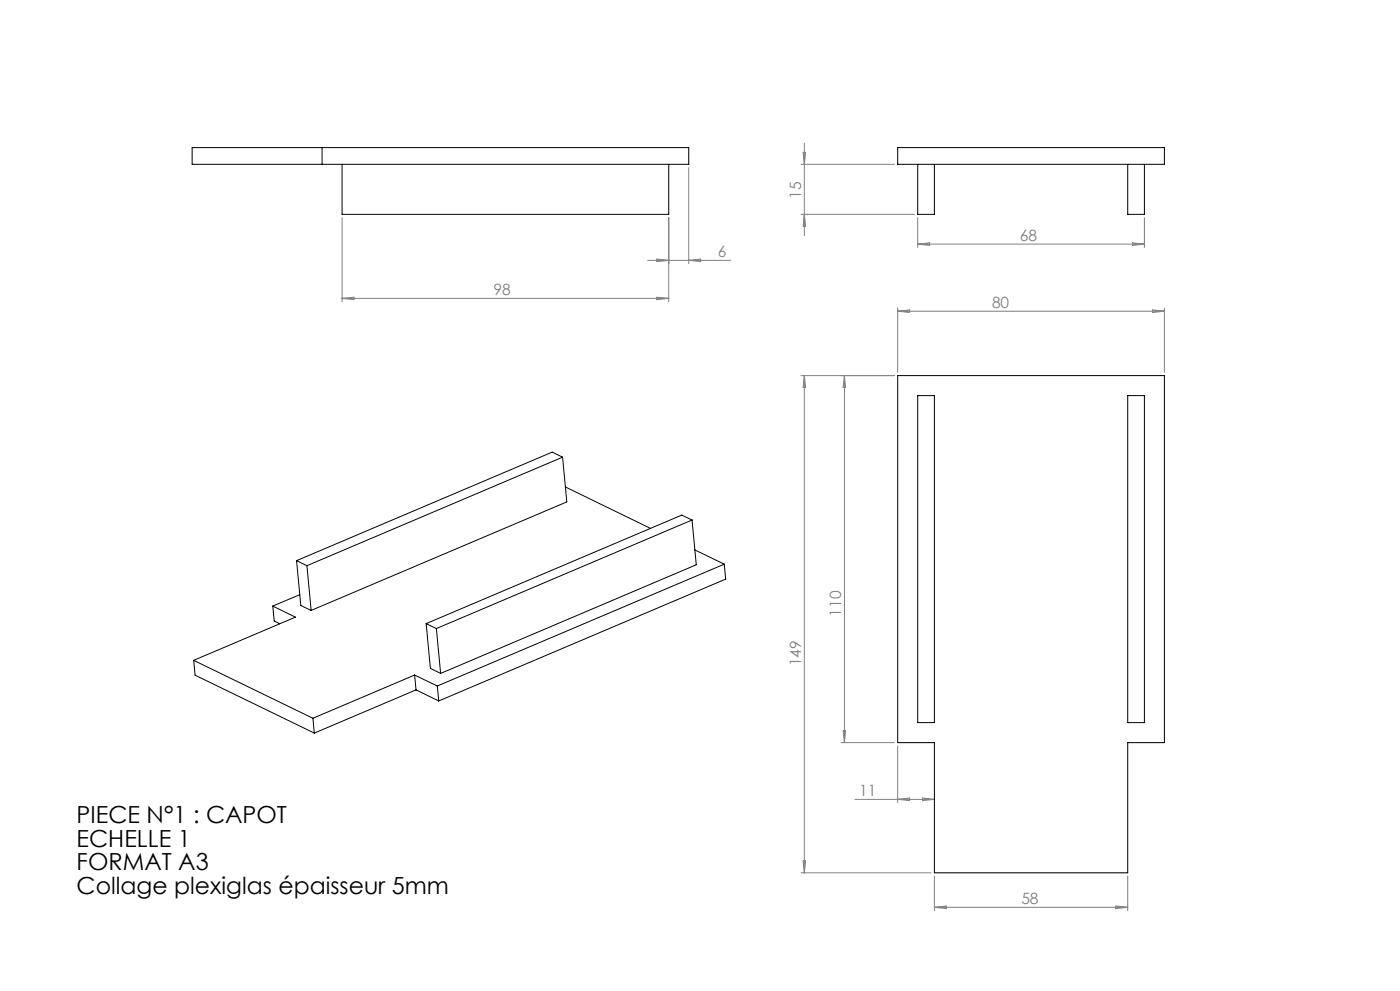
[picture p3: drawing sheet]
<svg xmlns="http://www.w3.org/2000/svg" width="420mm" height="297mm" viewBox="0 0 420 297" stroke-linecap="round" stroke-linejoin="round" font-family="sans-serif">
<g fill="none" stroke="#808080" stroke-width=".3">
<path d="M206.6 50.2v28.8M240.3 49.2h28M240.9 45.7h.8l-.4 3.5zM241.3 42.9v27.7M102.6 65.2v25.2M194.3 78h24.9M197.1 77.6l3.5 .4-3.5 .4zM200.6 65.2v25.2M206.6 78l3.6-.4v.8zM240.3 64.2h34M241.3 64.2l.4 3.6h-.8zM275.3 65.2v9"/>
<path d="M275.3 73.2h68M275.3 73.2l3.6-.4v.8zM339.8 72.8l3.5 .4-3.5 .4zM343.3 65.2v9M102.6 89.4h98M102.6 89.4l3.6-.3v.7zM197.1 89.1l3.5 .3-3.5 .4zM269.3 92.3v19.3M269.3 93.3h80M269.3 93.3l3.6-.4v.8zM345.8 92.9l3.5 .4-3.5 .4zM349.3 92.3v19.3"/>
<path d="M240.3 112.6h28M241.3 112.6v149M241.3 112.6l.4 3.5h-.8zM253.3 112.6v110M253.3 112.6l.4 3.5h-.8zM252.9 219h.8l-.4 3.6zM252.3 222.6h16M256.5 239.6h23.8M269.3 223.6v17M269.3 239.6l3.6-.4v.8zM276.8 239.2l3.5 .4-3.5 .4zM240.9 258h.8l-.4 3.6z"/>
<path d="M240.3 261.6h39M280.3 262.6v10.3M280.3 271.9h58M280.3 271.9l3.6-.4v.8zM334.8 271.5l3.5 .4-3.5 .4zM338.3 262.6v10.3"/>
</g>
<g fill="none" stroke="#000" stroke-width=".3">
<path d="M57.6 44.2h149v5h-149zM96.6 44.2v5M102.6 49.2v15h98v-15M269.3 44.2h80v5h-80zM275.3 49.2v15h5v-15M338.3 49.2v15h5v-15M269.3 112.6h80v110h-11v39h-58v-39h-11zM275.3 118.6h5v98h-5zM338.3 118.6h5v98h-5zM168.8 137l-76.7 32.5M168.8 137l1.2 13.4-76.7 32.5M168.8 137l-3.1-1.5-76.7 32.5"/>
<path d="M169.6 145.9l25.6 12.5M207.6 155.9l-76.7 32.5M207.6 155.9l-3.1-1.5-76.7 32.5M207.6 155.9l1.3 13.4-76.7 32.5M89 168l1.2 13.5 3.1 1.4M89 168l3.1 1.5M89.9 178.2l-8.1 3.4M92.1 169.5l1.2 13.4M208.5 164.8l8.8 4.3M217.3 169.1l-86.1 36.5M217.3 169.1l.4 4.5-86.1 36.5M58.1 197.9l35.8 17.4"/>
<path d="M58.1 197.9l.4 4.4 35.8 17.4M81.8 181.6l6.8 3.4-30.5 12.9M81.8 181.6l.5 4.5 1.6 .8M127.8 186.9l3.1 1.5M127.8 186.9l1.3 13.4 3.1 1.5M130.9 188.4l1.3 13.4M93.9 215.3l.4 4.4M124.4 202.3l6.8 3.3M124.4 202.3l-30.5 13M124.4 202.3l.4 4.5M124.8 206.8l-30.5 12.9M124.8 206.8l6.8 3.3"/>
<path d="M131.2 205.6l.4 4.5"/>
</g>
<g font-size="7.1">
<text x="23" y="246.7">PIECE N°1 : CAPOT</text>
<text x="23" y="253.7">ECHELLE 1</text>
<text x="23" y="260.8">FORMAT A3</text>
<text x="23" y="267.8">Collage plexiglas épaisseur 5mm</text>
</g>
<g font-size="4.7" fill="#808080">
<text x="240.3" y="59.5" transform="rotate(-90 240.3 59.5)">15</text>
<text x="215.4" y="77">6</text>
<text x="305.9" y="72.1">68</text>
<text x="148" y="88.4">98</text>
<text x="297.6" y="92.2">80</text>
<text x="252.3" y="184.8" transform="rotate(-90 252.3 184.8)">110</text>
<text x="240.3" y="199.7" transform="rotate(-90 240.3 199.7)">149</text>
<text x="257.8" y="238.5">11</text>
<text x="306.4" y="270.9">58</text>
</g>
</svg>
